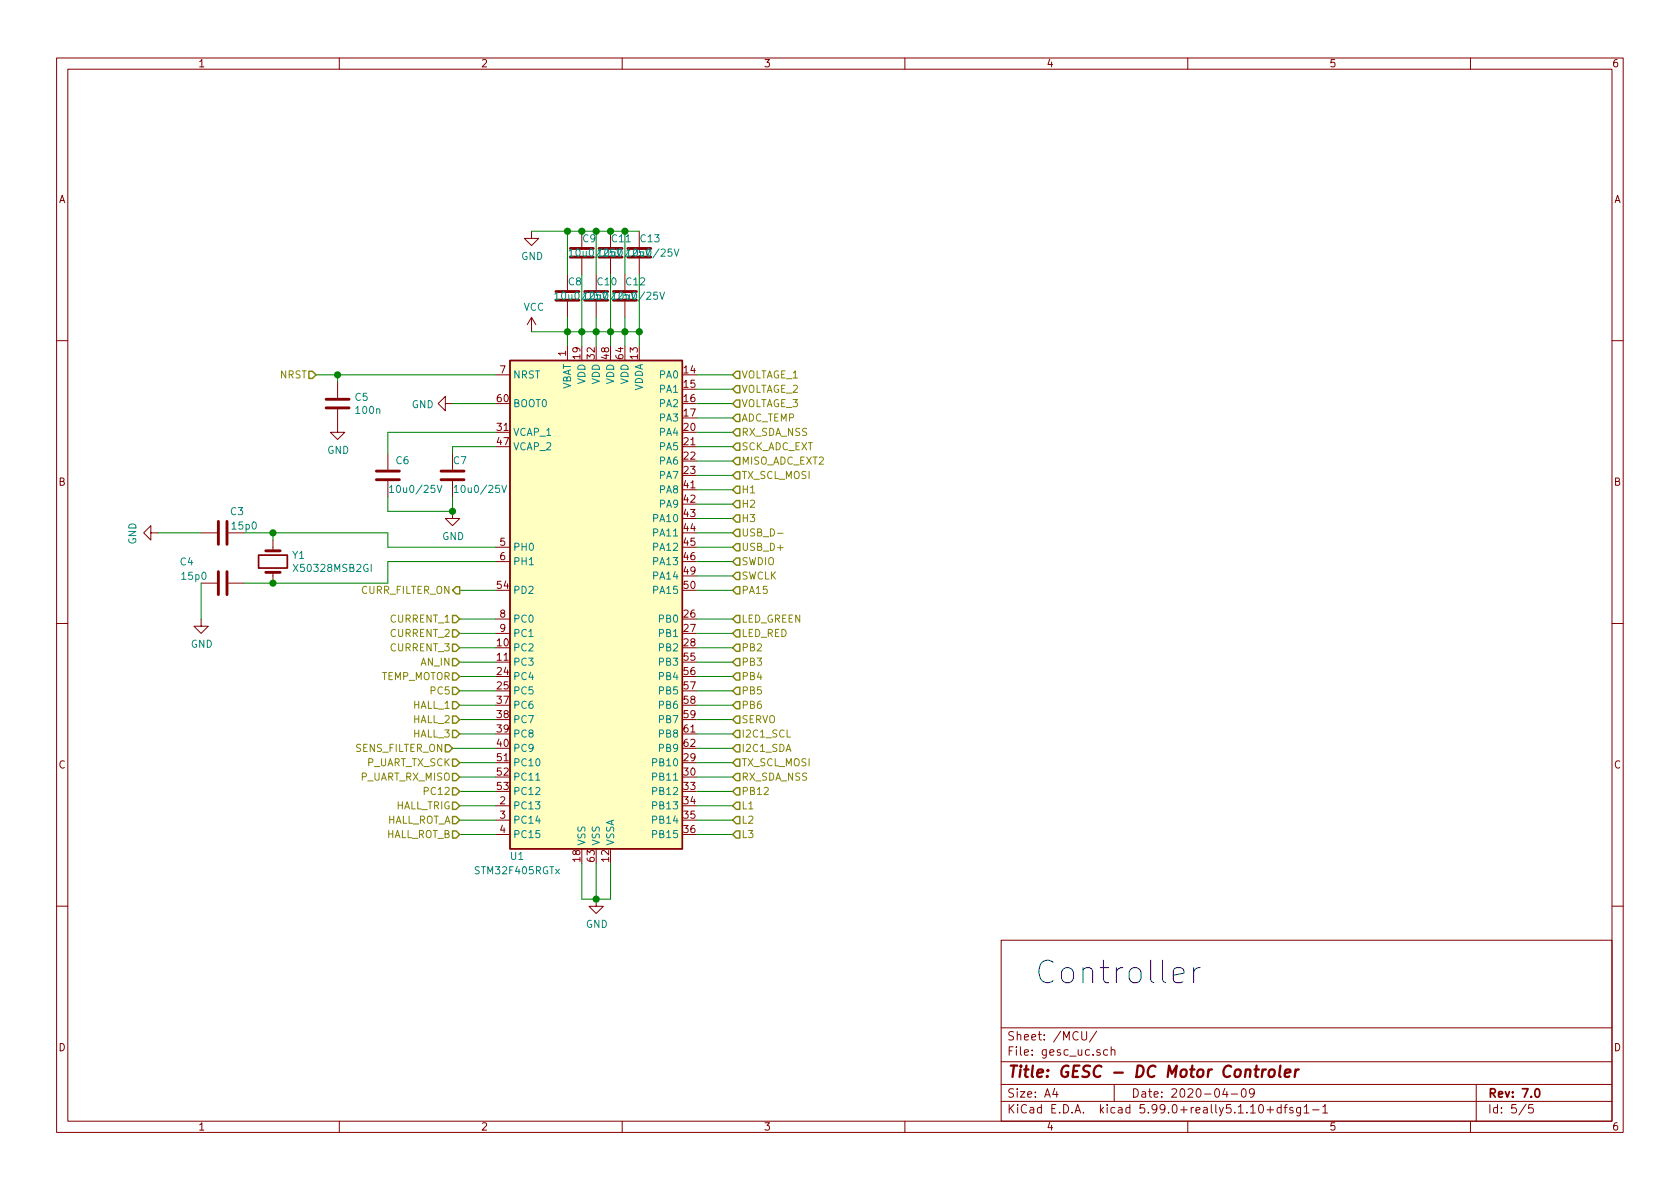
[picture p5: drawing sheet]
EESchema Schematic File Version 4
EELAYER 30 0
EELAYER END
$Descr A4 11693 8268
encoding utf-8
Sheet 5 5
Title "GESC - DC Motor Controler"
Date "2020-04-09"
Rev "7.0"
Comp ""
Comment1 ""
Comment2 ""
Comment3 ""
Comment4 ""
$EndDescr
Text HLabel 5100 2600 2    50   Input ~ 0
VOLTAGE_1
Text HLabel 5100 2700 2    50   Input ~ 0
VOLTAGE_2
Text HLabel 5100 2800 2    50   Input ~ 0
VOLTAGE_3
Text HLabel 5100 2900 2    50   Input ~ 0
ADC_TEMP
Text HLabel 5100 3000 2    50   Input ~ 0
RX_SDA_NSS
Text HLabel 5100 3100 2    50   Input ~ 0
SCK_ADC_EXT
Text HLabel 5100 3200 2    50   Input ~ 0
MISO_ADC_EXT2
Text HLabel 5100 3300 2    50   Input ~ 0
TX_SCL_MOSI
Text HLabel 5100 3400 2    50   Input ~ 0
H1
Text HLabel 5100 3500 2    50   Input ~ 0
H2
Text HLabel 5100 3600 2    50   Input ~ 0
H3
Text HLabel 5100 3800 2    50   Input ~ 0
USB_D+
Text HLabel 5100 3700 2    50   Input ~ 0
USB_D-
Text HLabel 5100 3900 2    50   Input ~ 0
SWDIO
Text HLabel 5100 4000 2    50   Input ~ 0
SWCLK
Text HLabel 5100 4300 2    50   Input ~ 0
LED_GREEN
Text HLabel 5100 4400 2    50   Input ~ 0
LED_RED
Text HLabel 5100 5000 2    50   Input ~ 0
SERVO
Text HLabel 5100 5300 2    50   Input ~ 0
TX_SCL_MOSI
Text HLabel 5100 5400 2    50   Input ~ 0
RX_SDA_NSS
Text HLabel 5100 5600 2    50   Input ~ 0
L1
Text HLabel 5100 5700 2    50   Input ~ 0
L2
Text HLabel 5100 5800 2    50   Input ~ 0
L3
Text HLabel 3200 4300 0    50   Input ~ 0
CURRENT_1
Text HLabel 3200 4400 0    50   Input ~ 0
CURRENT_2
Text HLabel 3200 4500 0    50   Input ~ 0
CURRENT_3
Text HLabel 3200 4600 0    50   Input ~ 0
AN_IN
Text HLabel 3200 4700 0    50   Input ~ 0
TEMP_MOTOR
Text HLabel 3200 4900 0    50   Input ~ 0
HALL_1
Text HLabel 3200 5000 0    50   Input ~ 0
HALL_2
Text HLabel 3200 5100 0    50   Input ~ 0
HALL_3
Text HLabel 3200 5600 0    50   Input ~ 0
HALL_TRIG
Text HLabel 3200 5700 0    50   Input ~ 0
HALL_ROT_A
Text HLabel 3200 5800 0    50   Input ~ 0
HALL_ROT_B
Wire Wire Line
	4850 2600 5100 2600
Wire Wire Line
	4850 2700 5100 2700
Wire Wire Line
	4850 2800 5100 2800
Wire Wire Line
	4850 2900 5100 2900
Wire Wire Line
	4850 3000 5100 3000
Wire Wire Line
	4850 3100 5100 3100
Wire Wire Line
	4850 3200 5100 3200
Wire Wire Line
	4850 3300 5100 3300
Wire Wire Line
	4850 3400 5100 3400
Wire Wire Line
	4850 3500 5100 3500
Wire Wire Line
	4850 3600 5100 3600
Wire Wire Line
	4850 3700 5100 3700
Wire Wire Line
	4850 3800 5100 3800
Wire Wire Line
	4850 3900 5100 3900
Wire Wire Line
	4850 4000 5100 4000
Wire Wire Line
	4850 4300 5100 4300
Wire Wire Line
	5100 4400 4850 4400
Wire Wire Line
	4850 4800 5100 4800
Wire Wire Line
	5100 4900 4850 4900
Wire Wire Line
	3450 5300 3200 5300
Wire Wire Line
	3450 5400 3200 5400
Wire Wire Line
	5100 5000 4850 5000
Wire Wire Line
	5100 5300 4850 5300
Wire Wire Line
	4850 5400 5100 5400
Wire Wire Line
	5100 5500 4850 5500
Wire Wire Line
	4850 5600 5100 5600
Wire Wire Line
	5100 5700 4850 5700
Wire Wire Line
	4850 5800 5100 5800
Wire Wire Line
	3200 4100 3450 4100
Wire Wire Line
	3200 4300 3450 4300
Wire Wire Line
	3200 4400 3450 4400
Wire Wire Line
	3200 4500 3450 4500
Wire Wire Line
	3200 4600 3450 4600
Wire Wire Line
	3200 4700 3450 4700
Wire Wire Line
	3200 4800 3450 4800
Wire Wire Line
	3200 4900 3450 4900
Wire Wire Line
	3200 5000 3450 5000
Wire Wire Line
	3200 5100 3450 5100
Wire Wire Line
	3450 5600 3200 5600
Wire Wire Line
	3200 5700 3450 5700
Wire Wire Line
	3450 5800 3200 5800
Wire Wire Line
	2700 3900 3450 3900
$Comp
L Device:C C3
U 1 1
P 1550 3700
F 0 "C3" V 1400 3800 50  0000 C CNN
F 1 "15p0" V 1500 3850 50  0000 C CNN
F 2 "Capacitor_SMD:C_0805_2012Metric" H 1588 3550 50  0001 C CNN
F 3 "~" H 1550 3700 50  0001 C CNN
	1    1550 3700
	0    1    1    0   
$EndComp
$Comp
L Device:C C4
U 1 1
P 1550 4050
F 0 "C4" V 1400 3800 50  0000 C CNN
F 1 "15p0" V 1500 3850 50  0000 C CNN
F 2 "Capacitor_SMD:C_0805_2012Metric" H 1588 3900 50  0001 C CNN
F 3 "~" H 1550 4050 50  0001 C CNN
	1    1550 4050
	0    1    1    0   
$EndComp
$Comp
L Device:C C6
U 1 1
P 2700 3300
F 0 "C6" H 2650 3200 50  0000 R CNN
F 1 "10u0/25V" H 2700 3400 50  0000 R CNN
F 2 "Capacitor_SMD:C_0805_2012Metric" H 2738 3150 50  0001 C CNN
F 3 "~" H 2700 3300 50  0001 C CNN
	1    2700 3300
	-1   0    0    1   
$EndComp
$Comp
L Device:C C7
U 1 1
P 3150 3300
F 0 "C7" H 3150 3200 50  0000 R CNN
F 1 "10u0/25V" H 3150 3400 50  0000 R CNN
F 2 "Capacitor_SMD:C_0805_2012Metric" H 3188 3150 50  0001 C CNN
F 3 "~" H 3150 3300 50  0001 C CNN
	1    3150 3300
	-1   0    0    1   
$EndComp
Wire Wire Line
	3150 3550 3150 3450
$Comp
L power:GND #PWR022
U 1 1
P 3150 3550
F 0 "#PWR022" H 3150 3300 50  0001 C CNN
F 1 "GND" H 3155 3377 50  0000 C CNN
F 2 "" H 3150 3550 50  0001 C CNN
F 3 "" H 3150 3550 50  0001 C CNN
	1    3150 3550
	1    0    0    -1  
$EndComp
Connection ~ 3150 3550
Wire Wire Line
	3450 3100 3150 3100
Wire Wire Line
	3150 3100 3150 3150
$Comp
L power:GND #PWR021
U 1 1
P 3150 2800
F 0 "#PWR021" H 3150 2550 50  0001 C CNN
F 1 "GND" V 3155 2672 50  0000 R CNN
F 2 "" H 3150 2800 50  0001 C CNN
F 3 "" H 3150 2800 50  0001 C CNN
	1    3150 2800
	0    1    1    0   
$EndComp
Wire Wire Line
	3150 2800 3450 2800
$Comp
L Device:C C5
U 1 1
P 2350 2800
F 0 "C5" H 2465 2846 50  0000 L CNN
F 1 "100n" H 2465 2755 50  0000 L CNN
F 2 "Capacitor_SMD:C_0805_2012Metric" H 2388 2650 50  0001 C CNN
F 3 "~" H 2350 2800 50  0001 C CNN
	1    2350 2800
	1    0    0    -1  
$EndComp
Wire Wire Line
	3450 2600 2350 2600
Wire Wire Line
	2350 2600 2350 2650
$Comp
L power:GND #PWR020
U 1 1
P 2350 2950
F 0 "#PWR020" H 2350 2700 50  0001 C CNN
F 1 "GND" H 2355 2777 50  0000 C CNN
F 2 "" H 2350 2950 50  0001 C CNN
F 3 "" H 2350 2950 50  0001 C CNN
	1    2350 2950
	1    0    0    -1  
$EndComp
Text HLabel 2200 2600 0    50   Input ~ 0
NRST
Wire Wire Line
	2200 2600 2350 2600
Connection ~ 2350 2600
Text HLabel 5100 4100 2    50   Input ~ 0
PA15
Text HLabel 5100 4500 2    50   Input ~ 0
PB2
Wire Wire Line
	4850 4100 5100 4100
Wire Wire Line
	5100 4500 4850 4500
$Comp
L Device:C C9
U 1 1
P 4050 1750
F 0 "C9" H 4050 1850 50  0000 L CNN
F 1 "10u0/25V" H 3950 1750 50  0000 L CNN
F 2 "Capacitor_SMD:C_0805_2012Metric" H 4088 1600 50  0001 C CNN
F 3 "~" H 4050 1750 50  0001 C CNN
	1    4050 1750
	1    0    0    -1  
$EndComp
Wire Wire Line
	3950 2200 3950 2300
Wire Wire Line
	4050 1900 4050 2300
Wire Wire Line
	4150 2400 4150 2300
Wire Wire Line
	4250 2400 4250 2300
Wire Wire Line
	4350 2400 4350 2300
$Comp
L power:VCC #PWR024
U 1 1
P 3700 2300
F 0 "#PWR024" H 3700 2150 50  0001 C CNN
F 1 "VCC" H 3717 2473 50  0000 C CNN
F 2 "" H 3700 2300 50  0001 C CNN
F 3 "" H 3700 2300 50  0001 C CNN
	1    3700 2300
	1    0    0    -1  
$EndComp
Wire Wire Line
	3950 1900 3950 1600
Wire Wire Line
	3950 1600 4050 1600
Connection ~ 4050 1600
Wire Wire Line
	4050 1600 4150 1600
Wire Wire Line
	4150 1900 4150 1600
Connection ~ 4150 1600
Wire Wire Line
	4350 1900 4350 1600
Connection ~ 4350 1600
Wire Wire Line
	4350 1600 4450 1600
Wire Wire Line
	3950 1600 3700 1600
Connection ~ 3950 1600
$Comp
L power:GND #PWR023
U 1 1
P 3700 1600
F 0 "#PWR023" H 3700 1350 50  0001 C CNN
F 1 "GND" H 3705 1427 50  0000 C CNN
F 2 "" H 3700 1600 50  0001 C CNN
F 3 "" H 3700 1600 50  0001 C CNN
	1    3700 1600
	1    0    0    -1  
$EndComp
Wire Wire Line
	4450 1900 4450 2300
Wire Wire Line
	3700 2300 3950 2300
Connection ~ 3950 2300
Wire Wire Line
	3950 2300 3950 2400
Wire Wire Line
	3950 2300 4050 2300
Connection ~ 4050 2300
Wire Wire Line
	4050 2300 4050 2400
Wire Wire Line
	4050 2300 4150 2300
Connection ~ 4150 2300
Wire Wire Line
	4150 2300 4150 2200
Wire Wire Line
	4150 2300 4250 2300
Connection ~ 4250 2300
Wire Wire Line
	4250 2300 4250 1900
Wire Wire Line
	4250 2300 4350 2300
Connection ~ 4350 2300
Wire Wire Line
	4350 2300 4350 2200
Wire Wire Line
	4350 2300 4450 2300
Connection ~ 4450 2300
Wire Wire Line
	4450 2300 4450 2400
Wire Wire Line
	4050 6000 4050 6250
Wire Wire Line
	4050 6250 4150 6250
Wire Wire Line
	4250 6250 4250 6000
Wire Wire Line
	4150 6000 4150 6250
Connection ~ 4150 6250
Wire Wire Line
	4150 6250 4250 6250
$Comp
L power:GND #PWR025
U 1 1
P 4150 6250
F 0 "#PWR025" H 4150 6000 50  0001 C CNN
F 1 "GND" H 4155 6077 50  0000 C CNN
F 2 "" H 4150 6250 50  0001 C CNN
F 3 "" H 4150 6250 50  0001 C CNN
	1    4150 6250
	1    0    0    -1  
$EndComp
Text Notes 7200 6850 0    157  ~ 0
Controller
Wire Wire Line
	2700 3000 3450 3000
Wire Wire Line
	2700 3000 2700 3150
Wire Wire Line
	2700 3550 3150 3550
Wire Wire Line
	2700 3550 2700 3450
Wire Wire Line
	4150 1600 4250 1600
$Comp
L Device:C C8
U 1 1
P 3950 2050
F 0 "C8" H 3950 2150 50  0000 L CNN
F 1 "10u0/25V" H 3850 2050 50  0000 L CNN
F 2 "Capacitor_SMD:C_0805_2012Metric" H 3988 1900 50  0001 C CNN
F 3 "~" H 3950 2050 50  0001 C CNN
	1    3950 2050
	1    0    0    -1  
$EndComp
$Comp
L Device:C C10
U 1 1
P 4150 2050
F 0 "C10" H 4150 2150 50  0000 L CNN
F 1 "10u0/25V" H 4050 2050 50  0000 L CNN
F 2 "Capacitor_SMD:C_0805_2012Metric" H 4188 1900 50  0001 C CNN
F 3 "~" H 4150 2050 50  0001 C CNN
	1    4150 2050
	1    0    0    -1  
$EndComp
$Comp
L Device:C C11
U 1 1
P 4250 1750
F 0 "C11" H 4250 1850 50  0000 L CNN
F 1 "10u0/25V" H 4150 1750 50  0000 L CNN
F 2 "Capacitor_SMD:C_0805_2012Metric" H 4288 1600 50  0001 C CNN
F 3 "~" H 4250 1750 50  0001 C CNN
	1    4250 1750
	1    0    0    -1  
$EndComp
Connection ~ 4250 1600
Wire Wire Line
	4250 1600 4350 1600
$Comp
L Device:C C12
U 1 1
P 4350 2050
F 0 "C12" H 4350 2150 50  0000 L CNN
F 1 "10u0/25V" H 4250 2050 50  0000 L CNN
F 2 "Capacitor_SMD:C_0805_2012Metric" H 4388 1900 50  0001 C CNN
F 3 "~" H 4350 2050 50  0001 C CNN
	1    4350 2050
	1    0    0    -1  
$EndComp
$Comp
L Device:C C13
U 1 1
P 4450 1750
F 0 "C13" H 4450 1850 50  0000 L CNN
F 1 "10u0/25V" H 4350 1750 50  0000 L CNN
F 2 "Capacitor_SMD:C_0805_2012Metric" H 4488 1600 50  0001 C CNN
F 3 "~" H 4450 1750 50  0001 C CNN
	1    4450 1750
	1    0    0    -1  
$EndComp
$Comp
L power:GND #PWR0101
U 1 1
P 1400 4300
F 0 "#PWR0101" H 1400 4050 50  0001 C CNN
F 1 "GND" H 1405 4127 50  0000 C CNN
F 2 "" H 1400 4300 50  0001 C CNN
F 3 "" H 1400 4300 50  0001 C CNN
	1    1400 4300
	1    0    0    -1  
$EndComp
Text HLabel 5100 4800 2    50   Input ~ 0
PB5
Text HLabel 5100 4900 2    50   Input ~ 0
PB6
Text HLabel 3200 5400 0    50   Input ~ 0
P_UART_RX_MISO
Text HLabel 5100 5500 2    50   Input ~ 0
PB12
Text HLabel 3200 4100 0    50   Output ~ 0
CURR_FILTER_ON
Wire Wire Line
	1900 4050 2700 4050
Wire Wire Line
	2700 4050 2700 3900
Wire Wire Line
	1400 4300 1400 4050
Wire Wire Line
	1400 3700 1100 3700
$Comp
L power:GND #PWR0111
U 1 1
P 1100 3700
F 0 "#PWR0111" H 1100 3450 50  0001 C CNN
F 1 "GND" H 1105 3527 50  0000 C CNN
F 2 "" H 1100 3700 50  0001 C CNN
F 3 "" H 1100 3700 50  0001 C CNN
	1    1100 3700
	0    1    1    0   
$EndComp
Wire Wire Line
	3450 5200 3150 5200
Text HLabel 3150 5200 0    50   Input ~ 0
SENS_FILTER_ON
$Comp
L Device:Crystal Y1
U 1 1
P 1900 3900
F 0 "Y1" V 1854 4031 50  0000 L CNN
F 1 "X50328MSB2GI" V 1945 4031 50  0000 L CNN
F 2 "Crystal:Crystal_SMD_5032-2Pin_5.0x3.2mm" H 1900 3900 50  0001 C CNN
F 3 "~" H 1900 3900 50  0001 C CNN
F 4 "C115962" V 1900 3900 50  0001 C CNN "LCSC"
	1    1900 3900
	0    1    1    0   
$EndComp
Wire Wire Line
	2700 3800 3450 3800
Wire Wire Line
	2700 3800 2700 3700
Wire Wire Line
	2700 3700 1900 3700
Wire Wire Line
	1900 3700 1900 3750
Wire Wire Line
	1700 4050 1900 4050
Connection ~ 1900 4050
Wire Wire Line
	1700 3700 1900 3700
Connection ~ 1900 3700
$Comp
L MCU_ST_STM32F4:STM32F405RGTx U1
U 1 1
P 4150 4200
F 0 "U1" H 3600 2450 50  0000 C CNN
F 1 "STM32F405RGTx" H 3600 2350 50  0000 C CNN
F 2 "Package_QFP:LQFP-64_10x10mm_P0.5mm" H 3550 2500 50  0001 R CNN
F 3 "http://www.st.com/st-web-ui/static/active/en/resource/technical/document/datasheet/DM00037051.pdf" H 4150 4200 50  0001 C CNN
F 4 "C15742" H 4150 4200 50  0001 C CNN "LCSC"
	1    4150 4200
	1    0    0    -1  
$EndComp
Wire Wire Line
	4850 5100 5100 5100
Wire Wire Line
	4850 5200 5100 5200
Text HLabel 5100 5100 2    50   Input ~ 0
I2C1_SCL
Text HLabel 5100 5200 2    50   Input ~ 0
I2C1_SDA
Wire Wire Line
	4850 4600 5100 4600
Wire Wire Line
	5100 4700 4850 4700
Text HLabel 5100 4600 2    50   Input ~ 0
PB3
Text HLabel 5100 4700 2    50   Input ~ 0
PB4
Wire Wire Line
	3200 5500 3450 5500
Text HLabel 3200 5500 0    50   Input ~ 0
PC12
Text HLabel 3200 4800 0    50   Input ~ 0
PC5
Text HLabel 3200 5300 0    50   Input ~ 0
P_UART_TX_SCK
$EndSCHEMATC
